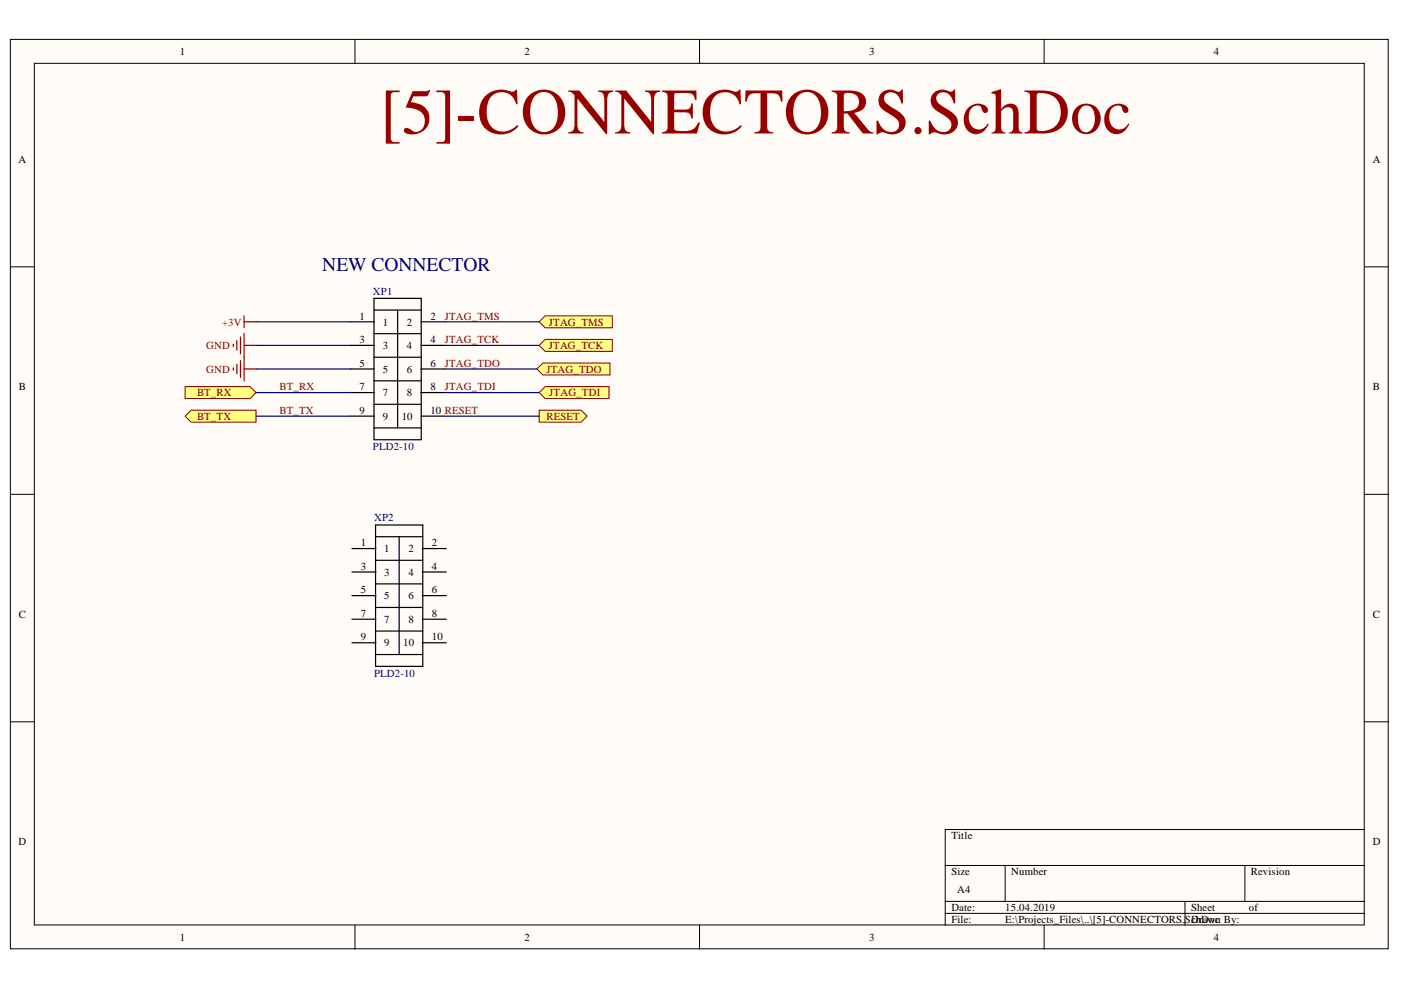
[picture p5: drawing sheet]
<svg xmlns="http://www.w3.org/2000/svg" width="297mm" height="210mm" viewBox="0 0 297 210" stroke-linecap="round" stroke-linejoin="round" font-family="sans-serif">
<g fill="#fffcf8" stroke="#000" stroke-width=".21">
<path d="M2.2 8.4h292.1v192.8h-292.1z"/>
<path d="M7.3 13.4h281.9v182.7h-281.9z"/>
</g>
<g fill="none" stroke="#000" stroke-width=".21">
<path d="M75.3 8.4v5M148.3 8.4v5M221.4 8.4v5M2.2 56.6h5.1M289.3 56.6h5.1M2.2 104.8h5.1M289.3 104.8h5.1M2.2 153h5.1M289.3 153h5.1M289.3 175.9h-88.9v20.3M75.3 196.2v5.1M148.3 196.2v5.1"/>
<path d="M200.4 183.5h88.9M200.4 191.1h88.9M200.4 193.7h88.9M213.1 183.5v7.6M221.4 196.2v5.1M251.2 191.1v5.1M263.9 183.5v7.6"/>
</g>
<g fill="none" stroke="#000" stroke-width=".25">
<path d="M74.3 68.2h5.1M74.3 73.2h5.1M74.3 78.2h5.1M79.3 63.3h10v29.9h-10zM79.3 75.7h10M79.3 70.7h10M79.3 65.7h10M84.3 65.7v25M89.2 68.2h5.1M89.2 73.2h5.1M89.2 78.2h5.1M74.3 83.2h5.1"/>
<path d="M74.3 88.2h5.1M79.3 90.7h10M79.3 85.7h10M79.3 80.7h10M89.2 83.2h5.1M89.2 88.2h5.1"/>
</g>
<path d="M49.5 73v.5M49.5 78v.5M50.2 72.2v2M50.2 77.2v2M51 71.5v3.5M51 76.5v3.5M51.8 67v2.5M51.8 70.7v10.1M51.8 68.2h2.5M51.8 73.2h2.5M51.8 78.2h2.5" fill="none" stroke="#800000" stroke-width=".25"/>
<g fill="#ffff80" stroke="#800000" stroke-width=".21">
<path d="M39.2 88.2l1.3-1.2h13.8v2.5h-13.8z" fill-rule="evenodd"/>
<path d="M39.2 82h13.8l1.3 1.2-1.3 1.3h-13.8z" fill-rule="evenodd"/>
<path d="M114.3 68.2l1.3-1.2h14.2v2.5h-14.2z" fill-rule="evenodd"/>
<path d="M114.3 73.2l1.3-1.2h14.2v2.5h-14.2z" fill-rule="evenodd"/>
<path d="M113.8 78.2l1.3-1.2h14.2v2.5h-14.2z" fill-rule="evenodd"/>
<path d="M114.3 83.2l1.3-1.2h13.5v2.5h-13.5z" fill-rule="evenodd"/>
<path d="M114.3 87h8.9l1.3 1.2-1.3 1.3h-8.9z" fill-rule="evenodd"/>
</g>
<g fill="none" stroke="#000" stroke-width=".25">
<path d="M74.6 116.3h5.1M79.6 111.3h10v30h-10zM79.6 118.8h10M79.6 113.8h10M84.6 113.8v25M89.5 116.3h5.1M74.6 121.3h5.1M74.6 126.3h5.1M74.6 131.3h5.1M74.6 136.3h5.1M79.6 138.8h10M79.6 133.8h10"/>
<path d="M79.6 128.8h10M79.6 123.8h10M89.5 121.3h5.1M89.5 126.3h5.1M89.5 131.3h5.1M89.5 136.3h5.1"/>
</g>
<path d="M54.3 68.2h20M54.3 73.2h20M54.3 78.2h20M94.3 68.2h20M94.3 73.2h20M94.3 78.2h19.5M54.3 83.2h20M54.3 88.2h20M94.3 83.2h20M94.3 88.2h20" fill="none" stroke="#000080" stroke-width=".25"/>
<text font-size="13.8" fill="#980000" x="80.6" y="28.3">[5]-CONNECTORS.SchDoc</text>
<text font-size="4.1" fill="#000080" x="68.3" y="57.4">NEW CONNECTOR</text>
<g font-size="2.3">
<text x="38.1" y="11.7">1</text>
<text x="111.2" y="11.7">2</text>
<text x="184.3" y="11.7">3</text>
<text x="257.4" y="11.7">4</text>
<text x="3.9" y="34.5">A</text>
<text x="291.1" y="34.5">A</text>
<text x="76.2" y="67.8">1</text>
<text x="81.2" y="69">1</text>
<text x="86.3" y="69">2</text>
<text x="91.3" y="67.8">2</text>
<text x="76.2" y="72.8">3</text>
<text x="76.2" y="77.7">5</text>
<text x="81.2" y="74">3</text>
<text x="86.3" y="74">4</text>
<text x="91.3" y="72.8">4</text>
<text x="91.3" y="77.7">6</text>
<text x="4" y="82.7">B</text>
<text x="76.2" y="82.7">7</text>
<text x="81.2" y="79">5</text>
<text x="81.2" y="84">7</text>
<text x="86.3" y="79">6</text>
<text x="86.3" y="84">8</text>
<text x="91.3" y="82.7">8</text>
<text x="291.1" y="82.7">B</text>
<text x="76.2" y="87.7">9</text>
<text x="81.2" y="89">9</text>
<text x="85.2" y="89">10</text>
<text x="91.3" y="87.7">10 RESET</text>
<text x="76.5" y="115.8">1</text>
<text x="81.4" y="117.1">1</text>
<text x="86.6" y="117.1">2</text>
<text x="91.6" y="115.8">2</text>
<text x="76.5" y="120.8">3</text>
<text x="76.5" y="125.8">5</text>
<text x="81.4" y="122.1">3</text>
<text x="86.6" y="122.1">4</text>
<text x="91.6" y="120.8">4</text>
<text x="91.6" y="125.8">6</text>
<text x="4" y="131">C</text>
<text x="76.5" y="130.8">7</text>
<text x="81.4" y="127.1">5</text>
<text x="86.6" y="127.1">6</text>
<text x="91.6" y="130.8">8</text>
<text x="291.1" y="131">C</text>
<text x="76.5" y="135.8">9</text>
<text x="81.4" y="132.1">7</text>
<text x="81.4" y="137.1">9</text>
<text x="85.5" y="137.1">10</text>
<text x="86.6" y="132.1">8</text>
<text x="91.6" y="135.8">10</text>
<text x="3.9" y="179.2">D</text>
<text x="201.7" y="177.9">Title</text>
<text x="291.1" y="179.2">D</text>
<text x="201.7" y="185.6">Size</text>
<text x="214.4" y="185.6">Number</text>
<text x="265.2" y="185.6">Revision</text>
<text x="203" y="189.4">A4</text>
<text x="201.7" y="193.2">Date:</text>
<text x="201.7" y="195.7">File:</text>
<text x="213.1" y="193.2">15.04.2019</text>
<text x="213.1" y="195.7">E:\Projects_Files\..\[5]-CONNECTORS.SchDoc</text>
<text x="252.5" y="193.2">Sheet</text>
<text x="252.5" y="195.7">Drawn By:</text>
<text x="264.8" y="193.2">of</text>
<text x="38.1" y="199.5">1</text>
<text x="111.2" y="199.5">2</text>
<text x="184.3" y="199.5">3</text>
<text x="257.4" y="199.5">4</text>
</g>
<g font-size="2.3" fill="#000080">
<text x="79.1" y="62.5">XP1</text>
<text x="79.1" y="95.5">PLD2-10</text>
<text x="79.3" y="110.5">XP2</text>
<text x="79.3" y="143.6">PLD2-10</text>
</g>
<g font-size="2.3" fill="#800000">
<text x="47.1" y="69">+3V</text>
<text x="94.3" y="67.8">JTAG_TMS</text>
<text x="116.4" y="69">JTAG_TMS</text>
<text x="43.7" y="74">GND</text>
<text x="94.3" y="72.8">JTAG_TCK</text>
<text x="94.3" y="77.7">JTAG_TDO</text>
<text x="116.4" y="74">JTAG_TCK</text>
<text x="41.8" y="84">BT_RX</text>
<text x="43.7" y="79">GND</text>
<text x="59.3" y="82.7">BT_RX</text>
<text x="94.3" y="82.7">JTAG_TDI</text>
<text x="115.9" y="79">JTAG_TDO</text>
<text x="116.5" y="84">JTAG_TDI</text>
<text x="41.8" y="89">BT_TX</text>
<text x="59.3" y="87.7">BT_TX</text>
<text x="115.9" y="89">RESET</text>
</g>
</svg>
